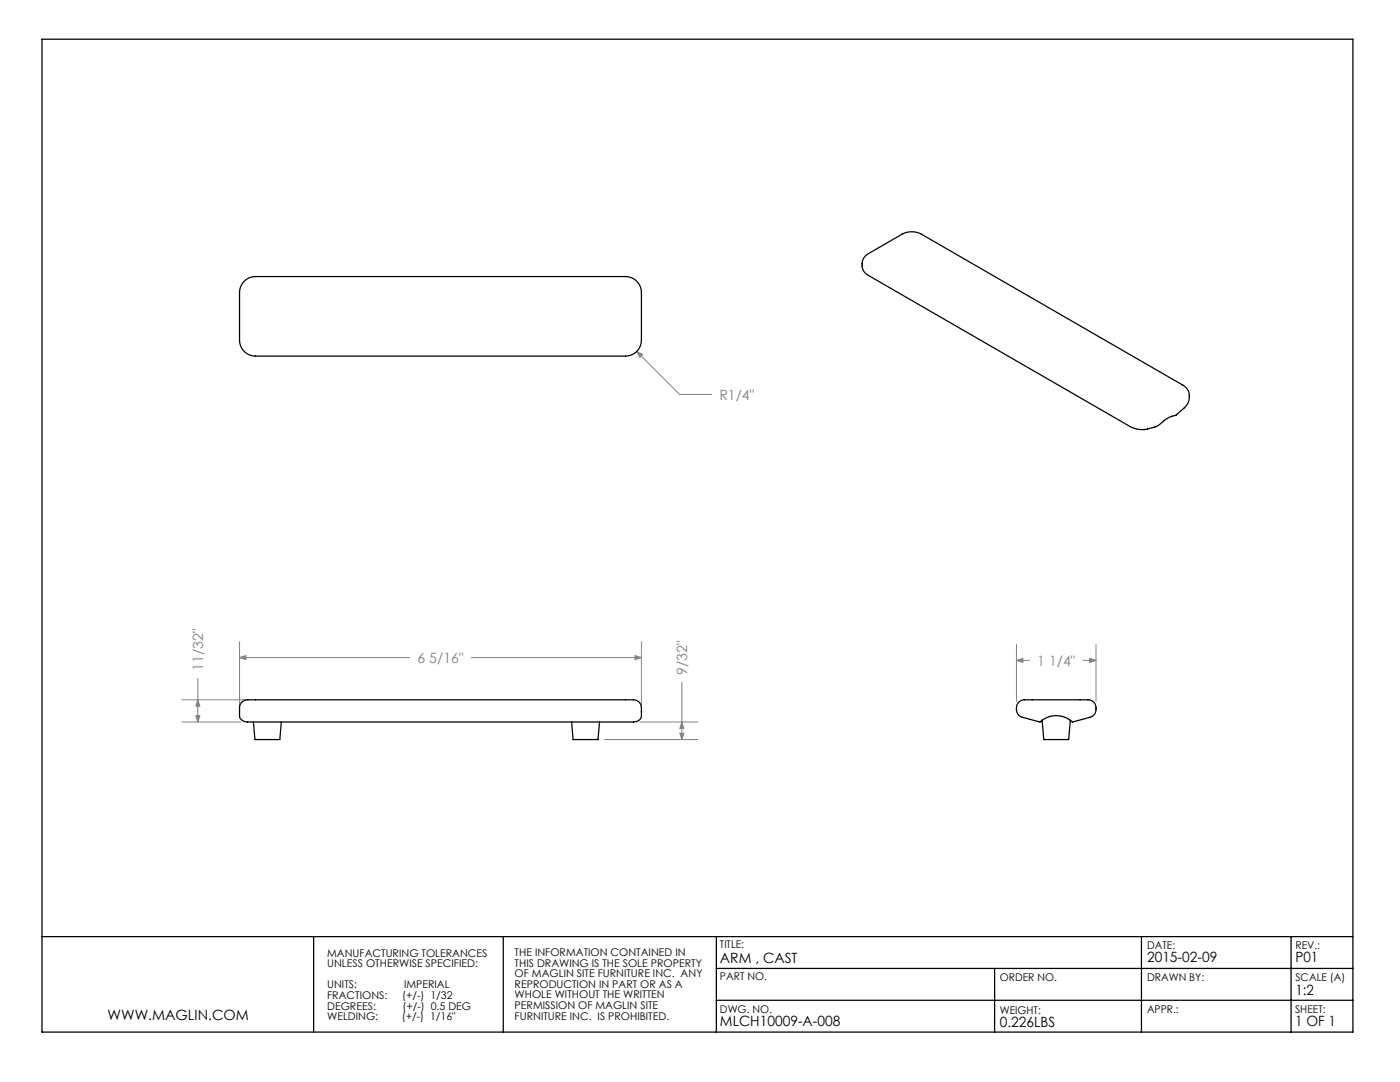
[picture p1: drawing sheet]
<svg xmlns="http://www.w3.org/2000/svg" width="279mm" height="216mm" viewBox="0 0 279 216" stroke-linecap="round" stroke-linejoin="round" font-family="sans-serif">
<path d="M8.4 7.8h261.6v198.1h-261.6zM8.4 186.9h261.6M62.6 186.9v19M100.4 186.9v19M143 199.6h127M143 193.2h127M143 186.9v19M198.5 193.2v12.7M227.8 186.9v19M257.7 186.9v19" fill="none" stroke="#000" stroke-width=".25"/>
<g fill="none" stroke="#808080" stroke-width=".2">
<path d="M127.1 70.1l1.2 .6-.6 .6zM127.1 70.1l8.6 8.6h6.3M36.3 139.6h13.4M39.5 139.6l.4 1.3h-.8zM39.5 135.4v8.7M47.8 131.2l1.3-.4v.8zM47.8 128v12.7M47.8 131.2h34M94 131.2h34M126.7 130.8l1.3 .4-1.3 .4zM128 128v12.7M136.1 136.2v11.4"/>
<path d="M202.9 131.8l1.2-.4v.8zM202.9 128.6v11.4M202.9 131.8h2.5M216.1 131.8h2.6M217.5 131.4l1.2 .4-1.2 .4zM218.7 128.6v11.4M36.3 144.1h11.8M39.1 142.8h.8l-.4 1.3zM120.6 147.6h18.7M127.7 144.1h11.6M135.7 146.3h.8l-.4 1.3zM136.1 144.1l.4 1.2h-.8z"/>
</g>
<g fill="#808080">
<path d="M127.1 70.1l1.2 .6-.6 .6z"/>
<path d="M217.5 131.4l1.2 .4-1.2 .4zM202.9 131.8l1.2-.4v.8z"/>
<path d="M126.7 130.8l1.3 .4-1.3 .4zM47.8 131.2l1.3-.4v.8z"/>
<path d="M39.1 142.8h.8l-.4 1.3zM39.5 139.6l.4 1.3h-.8z"/>
<path d="M136.1 144.1l.4 1.2h-.8zM135.7 146.3h.8l-.4 1.3z"/>
</g>
<path d="M48.5 56.3a3.2 3.2 0 0 1 2.5-1.1h73.8a3.2 3.2 0 0 1 3.2 3.2v9.5a3.2 3.2 0 0 1-3.2 3.2h-73.8a3.2 3.2 0 0 1-3.2-3.2v-9.5a3.2 3.2 0 0 1 .7-2.1zM172 52.6a2.27 2.27 0 0 0 1.3 2.4l52.2 30.1a5 5 0 0 0 3.5 .5l1.6-.4 .7-.4a5.9 5.9 0 0 1 3.4-1.9l2.2-2.1 .4-.8v-.7M172.1 52.6l.2-.9 .7-.9 7-4.1a4.1 4.1 0 0 1 3.9 0l52.2 30.2a2.4 2.4 0 0 1 1.3 2.4M48.3 140.1a3.9 3.9 0 0 1 2.7-.5h75a1.7 1.7 0 0 1 2 1.6l-.1 2a1.62 1.62 0 0 1-1.5 .9h-77a1.48 1.48 0 0 1-1.6-1.1v-2.1zM50.6 144.1l.3 3.5h4.9l.3-3.5M114.1 144.1l.3 3.5h4.9l.3-3.5M203.3 140.1a3.9 3.9 0 0 1 2.7-.5h10.4a1.88 1.88 0 0 1 2.3 1.7 1.88 1.88 0 0 1-1.9 2l-2.8 .8a4.8 4.8 0 0 0-6.4 0l-2.9-.8a1.9 1.9 0 0 1-1.7-1.1 1.9 1.9 0 0 1 .3-2.1zM208 143.7l.3 3.9h5l.3-3.9" fill="none" stroke="#000" stroke-width=".25"/>
<g font-size="2.8" fill="#808080">
<text x="143.6" y="79.8">R1/4&quot;</text>
<text x="40.6" y="133.8" transform="rotate(-90 40.6 133.8)">11/32&quot;</text>
<text x="83.3" y="132.3">6 5/16&quot;</text>
<text x="137.1" y="134.6" transform="rotate(-90 137.1 134.6)">9/32&quot;</text>
<text x="207" y="132.8">1 1/4&quot;</text>
</g>
<g font-size="2.8">
<text x="228.9" y="191.9">2015-02-09</text>
<text x="258.5" y="192">P01</text>
<text x="143.7" y="192.1">ARM , CAST</text>
<text x="21.5" y="203.5">WWW.MAGLIN.COM</text>
<text x="258.5" y="198.5">1:2</text>
<text x="143.7" y="204.7">MLCH10009-A-008</text>
<text x="199.5" y="205">0.226LBS</text>
<text x="258.5" y="204.8">1 OF 1</text>
</g>
<g font-size="2.1">
<text x="65.3" y="190.9">MANUFACTURING TOLERANCES</text>
<text x="102.7" y="190.8">THE INFORMATION CONTAINED IN</text>
<text x="143.7" y="189.2">TITLE:</text>
<text x="228.9" y="189.3">DATE:</text>
<text x="258.5" y="189.3">REV.:</text>
<text x="65.3" y="193">UNLESS OTHERWISE SPECIFIED:</text>
<text x="65.3" y="197.2">UNITS:</text>
<text x="80.6" y="197.2">IMPERIAL</text>
<text x="102.7" y="192.9">THIS DRAWING IS THE SOLE PROPERTY</text>
<text x="102.7" y="195">OF MAGLIN SITE FURNITURE INC. ANY</text>
<text x="102.7" y="197.1">REPRODUCTION IN PART OR AS A</text>
<text x="143.7" y="195.6">PART NO.</text>
<text x="199.5" y="195.8">ORDER NO.</text>
<text x="228.9" y="195.7">DRAWN BY:</text>
<text x="258.5" y="195.8">SCALE (A)</text>
<text x="65.3" y="199.4">FRACTIONS:</text>
<text x="65.3" y="201.5">DEGREES:</text>
<text x="65.3" y="203.6">WELDING:</text>
<text x="80.2" y="203.6">(+/-) 1/16&quot;</text>
<text x="80.2" y="199.4">(+/-) 1/32</text>
<text x="80.3" y="201.5">(+/-) 0.5 DEG</text>
<text x="102.7" y="199.2">WHOLE WITHOUT THE WRITTEN</text>
<text x="102.7" y="201.4">PERMISSION OF MAGLIN SITE</text>
<text x="102.7" y="203.5">FURNITURE INC. IS PROHIBITED.</text>
<text x="143.7" y="202.1">DWG. NO.</text>
<text x="199.5" y="202.3">WEIGHT:</text>
<text x="228.9" y="202.1">APPR.:</text>
<text x="258.5" y="202.1">SHEET:</text>
</g>
</svg>
